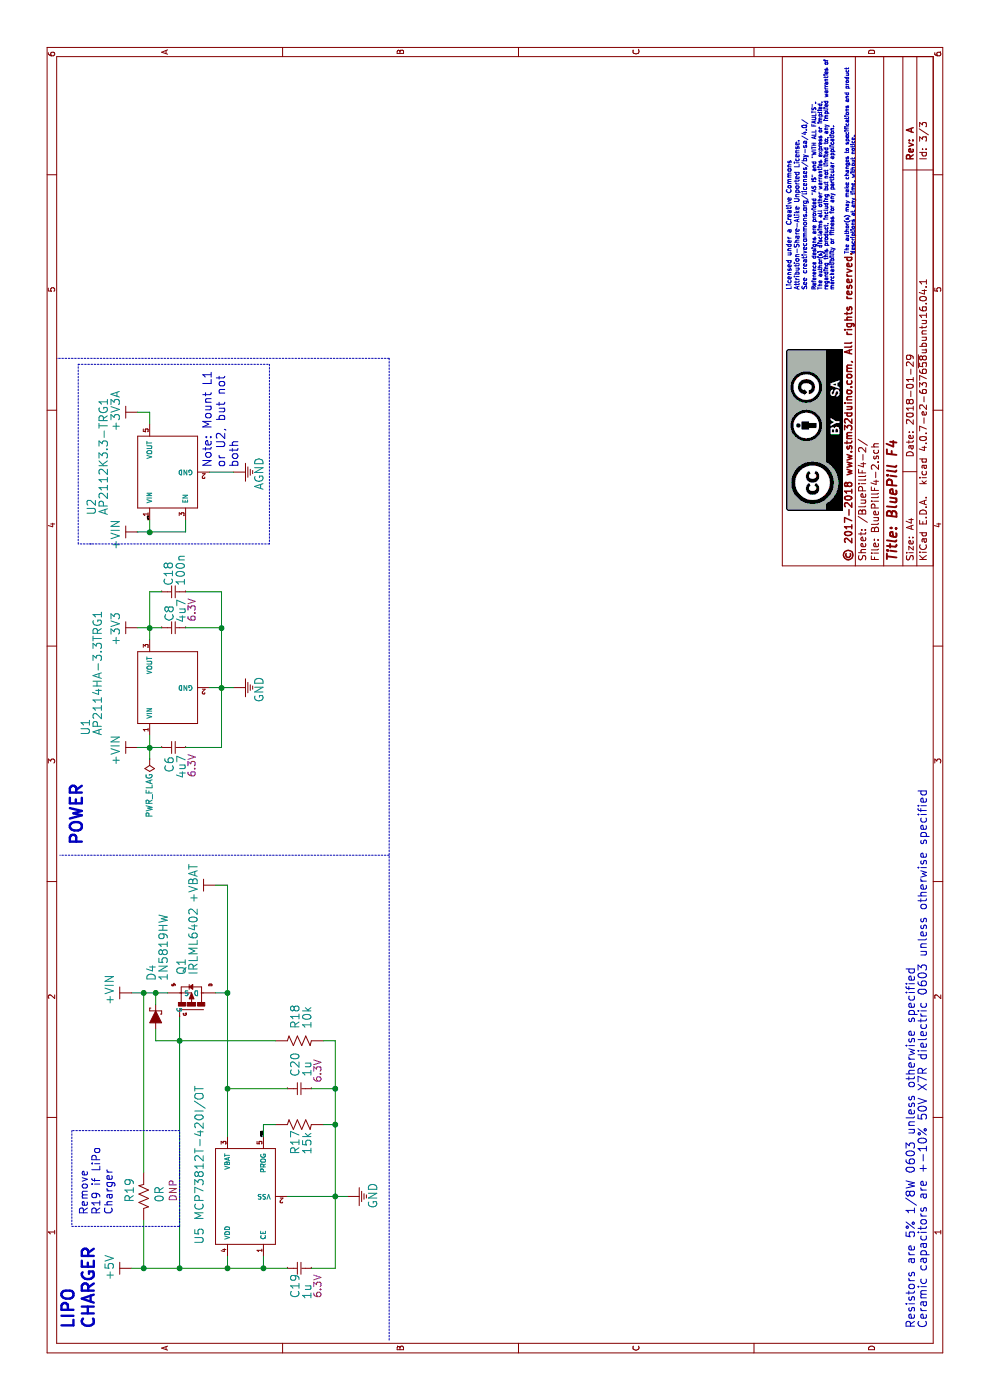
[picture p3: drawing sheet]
EESchema Schematic File Version 4
LIBS:BluePillF4-cache
EELAYER 26 0
EELAYER END
$Descr A4 11693 8268
encoding utf-8
Sheet 3 3
Title "BluePill F4"
Date "2018-01-29"
Rev "A"
Comp "© 2017-2018 www.stm32duino.com, All rights reserved."
Comment1 ""
Comment2 ""
Comment3 ""
Comment4 ""
$EndDescr
Text Notes 9275 6750 0    39   ~ 0
Licensed under a Creative Commons\nAttribution-Share-Alike Unported License.\nSee creativecommons.org/licenses/by-sa/4.0/
Text Notes 9275 6825 0    32   ~ 0
Reference designs are provided "AS IS" and "WITH ALL FAULTS".
Text Notes 9275 6875 0    32   ~ 0
The author(s) disclaims all other warranties express or implied, 
Text Notes 9275 6925 0    32   ~ 0
regarding this product, including but not limited to, any implied warranties of
Text Notes 9275 6975 0    32   ~ 0
merchantibility or fitness for any particular application.
Text Notes 9575 7100 0    32   ~ 0
The author(s) may make changes to specifications and product 
Text Notes 9575 7150 0    32   ~ 0
descriptions at any time, without notice.
$Comp
L BluePillF4:RES_0603 R?
U 1 1
P 1700 1200
AR Path="/5A4D4310/5A4D9DD1" Ref="R?"  Part="1" 
AR Path="/5A4D7C11/5A4D9DD1" Ref="R19"  Part="1" 
F 0 "R19" H 1650 1050 70  0000 L BNN
F 1 "0R" H 1650 1300 70  0000 L BNN
F 2 "BluePillF4 Lib:R0603" H 1690 990 65  0001 L TNN
F 3 "" H 1700 1200 60  0001 C CNN
F 4 "5%" H 1700 1200 60  0001 C CNN "TOL"
F 5 "R0603_510R_5%_125mW" H 1700 1200 60  0001 C CNN "PARTNO"
F 6 "0603" H 1700 1200 60  0001 C CNN "SIZE"
F 7 "125mW" H 1700 1200 60  0001 C CNN "RATE"
F 8 "DNP" H 1750 1450 60  0000 C CNN "DNP"
F 9 "https://www.aliexpress.com/item/300-pcs-lot-SMD-Puce-R-sistance-0603-0R-1R-1-1R-1-2R-1-3R/32832090817.html" H 1700 1200 60  0001 C CNN "AliExpress"
	1    1700 1200
	1    0    0    1   
$EndComp
$Comp
L BluePillF4:1N5819HW D?
U 1 1
P 3200 1300
AR Path="/5A4D4310/5A4DA4E6" Ref="D?"  Part="1" 
AR Path="/5A4D7C11/5A4DA4E6" Ref="D4"  Part="1" 
F 0 "D4" H 3500 1300 70  0000 L BNN
F 1 "1N5819HW" H 3500 1200 70  0000 L BNN
F 2 "BluePillF4 Lib:SOD-123" H 3230 1450 20  0001 C CNN
F 3 "https://www.diodes.com/assets/Datasheets/ds30217.pdf" H 3200 1300 60  0001 C CNN
F 4 "40V" H 3200 1300 60  0001 C CNN "VOLT"
F 5 "1N5819HW" H 3200 1300 60  0001 C CNN "PARTNO"
F 6 "1A" H 3200 1300 60  0001 C CNN "RATE"
F 7 "F" H 3200 1300 60  0001 C CNN "DNP"
F 8 "https://www.aliexpress.com/item/Livraison-gratuite-100-pcs-ss14-sma-1n5819-S4-smd-1A-40-V-do-214ac-Schottky-diode/32841683463.html" H 3200 1300 60  0001 C CNN "AliExpress"
	1    3200 1300
	1    0    0    -1  
$EndComp
$Comp
L BluePillF4:RES_0603 R?
U 1 1
P 3000 2500
AR Path="/5A4D4310/5A4DB01E" Ref="R?"  Part="1" 
AR Path="/5A4D7C11/5A4DB01E" Ref="R18"  Part="1" 
F 0 "R18" V 3000 2600 70  0000 L BNN
F 1 "10k" V 3100 2600 70  0000 L BNN
F 2 "BluePillF4 Lib:R0603" H 2990 2290 65  0001 L TNN
F 3 "" H 3000 2500 60  0001 C CNN
F 4 "5%" H 3000 2500 60  0001 C CNN "TOL"
F 5 "R0603_10k_5%_125mW" H 3000 2500 60  0001 C CNN "PARTNO"
F 6 "0603" H 3000 2500 60  0001 C CNN "SIZE"
F 7 "125mW" H 3000 2500 60  0001 C CNN "RATE"
F 8 "F" H 3000 2500 60  0001 C CNN "DNP"
F 9 "https://www.aliexpress.com/item/Free-shipping-0603-SMD-Resistor-Kit-Assorted-Kit-1ohm-1M-ohm-1-33valuesX-20pcs-660pcs-Sample/32773409942.html" H 3000 2500 60  0001 C CNN "AliExpress"
	1    3000 2500
	0    1    1    0   
$EndComp
$Comp
L BluePillF4:RES_0603 R?
U 1 1
P 2300 2500
AR Path="/5A4D4310/5A4DB032" Ref="R?"  Part="1" 
AR Path="/5A4D7C11/5A4DB032" Ref="R17"  Part="1" 
F 0 "R17" V 2300 2250 70  0000 L BNN
F 1 "15k" V 2400 2250 70  0000 L BNN
F 2 "BluePillF4 Lib:R0603" H 2290 2290 65  0001 L TNN
F 3 "" H 2300 2500 60  0001 C CNN
F 4 "5%" H 2300 2500 60  0001 C CNN "TOL"
F 5 "R0603_15k_5%_125mW" H 2300 2500 60  0001 C CNN "PARTNO"
F 6 "0603" H 2300 2500 60  0001 C CNN "SIZE"
F 7 "125mW" H 2300 2500 60  0001 C CNN "RATE"
F 8 "F" H 2300 2500 60  0001 C CNN "DNP"
F 9 "https://ww.aliexpress.com/store/product/300-pcs-lot-SMD-Puce-R-sistance-0603-13-K-15-K-16-K-18-K/1711463_32831368687.html" H 2300 2500 60  0001 C CNN "AliExpress"
	1    2300 2500
	0    1    1    0   
$EndComp
$Comp
L BluePillF4:CAP_0603 C?
U 1 1
P 1100 2500
AR Path="/5A4D4310/5A4DC5F8" Ref="C?"  Part="1" 
AR Path="/5A4D7C11/5A4DC5F8" Ref="C19"  Part="1" 
F 0 "C19" V 1100 2250 70  0000 L BNN
F 1 "1u" V 1200 2240 70  0000 L BNN
F 2 "BluePillF4 Lib:C0603" H 1090 2290 65  0001 L TNN
F 3 "" H 1100 2500 60  0001 C CNN
F 4 "±10%" H 1100 2500 60  0001 C CNN "TOL"
F 5 "6.3V" V 1250 2350 60  0000 C CNN "VOLT"
F 6 "C0603_1u_X7R_10%_CER_6V3" H 1100 2500 60  0001 C CNN "PARTNO"
F 7 "CER" H 1100 2500 60  0001 C CNN "TYPE"
F 8 "X7R" H 1100 2500 60  0001 C CNN "TC"
F 9 "0603" H 1100 2500 60  0001 C CNN "SIZE"
F 10 "F" H 1100 2500 60  0001 C CNN "DNP"
F 11 "https://www.aliexpress.com/item/0603-SMD-Capacitor-assorted-kit-36values-20pcs-720pcs-1pF-10uF-Samples-Kit-electronic-diy-kit/32817046315.html" H 1100 2500 60  0001 C CNN "AliExpress"
	1    1100 2500
	0    1    1    0   
$EndComp
$Comp
L BluePillF4:CAP_0603 C?
U 1 1
P 2600 2500
AR Path="/5A4D4310/5A4DC654" Ref="C?"  Part="1" 
AR Path="/5A4D7C11/5A4DC654" Ref="C20"  Part="1" 
F 0 "C20" V 2600 2600 70  0000 L BNN
F 1 "1u" V 2700 2600 70  0000 L BNN
F 2 "BluePillF4 Lib:C0603" H 2590 2290 65  0001 L TNN
F 3 "" H 2600 2500 60  0001 C CNN
F 4 "±10%" H 2600 2500 60  0001 C CNN "TOL"
F 5 "6.3V" V 2750 2650 60  0000 C CNN "VOLT"
F 6 "C0603_1u_X7R_10%_CER_6V3" H 2600 2500 60  0001 C CNN "PARTNO"
F 7 "CER" H 2600 2500 60  0001 C CNN "TYPE"
F 8 "X7R" H 2600 2500 60  0001 C CNN "TC"
F 9 "0603" H 2600 2500 60  0001 C CNN "SIZE"
F 10 "F" H 2600 2500 60  0001 C CNN "DNP"
F 11 "https://www.aliexpress.com/item/0603-SMD-Capacitor-assorted-kit-36values-20pcs-720pcs-1pF-10uF-Samples-Kit-electronic-diy-kit/32817046315.html" H 2600 2500 60  0001 C CNN "AliExpress"
	1    2600 2500
	0    1    1    0   
$EndComp
$Comp
L BluePillF4-rescue:MCP73812T-420I_OT U5
U 1 1
P 1700 2100
AR Path="/5A4DC6E1" Ref="U5"  Part="1" 
AR Path="/5A4D7C11/5A4DC6E1" Ref="U5"  Part="1" 
F 0 "U5" H 1300 2500 70  0000 L BNN
F 1 "MCP73812T-420I/OT" H 1500 2500 70  0000 L BNN
F 2 "BluePillF4 Lib:SOT23-5" H 1730 2250 20  0001 C CNN
F 3 "http://ww1.microchip.com/downloads/en/DeviceDoc/22036b.pdf" H 1700 2100 65  0001 C CNN
F 4 "F" H 1700 2100 60  0001 C CNN "DNP"
	1    1700 2100
	1    0    0    -1  
$EndComp
$Comp
L BluePillF4:+VIN #SUPPLY047
U 1 1
P 3400 1100
F 0 "#SUPPLY047" H 3400 1100 45  0001 L BNN
F 1 "+VIN" H 3300 1250 70  0000 L BNN
F 2 "" H 3400 1100 65  0001 C CNN
F 3 "" H 3400 1100 65  0001 C CNN
	1    3400 1100
	1    0    0    -1  
$EndComp
$Comp
L BluePillF4:+5V #SUPPLY048
U 1 1
P 1100 1100
F 0 "#SUPPLY048" H 1100 1100 45  0001 L BNN
F 1 "+5V" H 1000 1250 70  0000 L BNN
F 2 "" H 1100 1100 60  0001 C CNN
F 3 "" H 1100 1100 60  0001 C CNN
	1    1100 1100
	1    0    0    -1  
$EndComp
$Comp
L BluePillF4:GND #SUPPLY049
U 1 1
P 1700 2900
F 0 "#SUPPLY049" H 1700 2900 45  0001 L BNN
F 1 "GND" H 1600 2650 70  0000 L BNN
F 2 "" H 1700 2900 60  0001 C CNN
F 3 "" H 1700 2900 60  0001 C CNN
	1    1700 2900
	1    0    0    -1  
$EndComp
$Comp
L BluePillF4:IRLML6402 Q1
U 1 1
P 3400 1600
F 0 "Q1" H 3550 1650 70  0000 L BNN
F 1 "IRLML6402" H 3550 1550 70  0000 L BNN
F 2 "BluePillF4 Lib:SOT323" H 3430 1750 20  0001 C CNN
F 3 "https://www.infineon.com/dgdl/irlml6402.pdf?fileId=5546d462533600a401535668c9822638" H 3400 1600 32  0001 C CNN
F 4 "F" H 3400 1600 60  0001 C CNN "DNP"
F 5 "https://www.aliexpress.com/item/Livraison-gratuite-20-PCS-IRLML6402-IRLML6402TRPBF-SOT-23-La-nouvelle-qualit-est-tr-s-bon-travail/32847160898.html" H 3400 1600 60  0001 C CNN "AliExpress"
	1    3400 1600
	1    0    0    -1  
$EndComp
Text Notes 600  800  0    100  ~ 20
LIPO\nCHARGER
Text Label 2200 2200 0    10   ~ 2
PROG
Text Notes 600  7650 0    70   ~ 0
Resistors are 5% 1/8W 0603 unless otherwise specified
Text Notes 600  7750 0    70   ~ 0
Ceramic capacitors are +-10% 50V X7R dielectric 0603 unless otherwise specified
$Comp
L BluePillF4:+VBAT #SUPPLY050
U 1 1
P 4300 1800
F 0 "#SUPPLY050" H 4300 1800 45  0001 L BNN
F 1 "+VBAT" H 4150 1950 70  0000 L BNN
F 2 "" H 4300 1800 65  0001 C CNN
F 3 "" H 4300 1800 65  0001 C CNN
	1    4300 1800
	1    0    0    -1  
$EndComp
Text Notes 1550 950  0    65   ~ 0
Remove\nR19 if LiPo\nCharger
Text Notes 4640 700  0    100  ~ 20
POWER
Text Notes 7790 2000 0    70   ~ 0
Note: Mount L1\nor U2, but not\nboth
$Comp
L BluePillF4:CAP_0603 C?
U 1 1
P 5450 1450
AR Path="/5A4D4310/5A6DFFB9" Ref="C?"  Part="1" 
AR Path="/5A4D7C11/5A6DFFB9" Ref="C6"  Part="1" 
F 0 "C6" V 5450 1240 70  0000 L BNN
F 1 "4u7" V 5550 1190 70  0000 L BNN
F 2 "BluePillF4 Lib:C0603" H 5440 1240 65  0001 L TNN
F 3 "" H 5450 1450 60  0001 C CNN
F 4 "±10%" H 5450 1450 60  0001 C CNN "TOL"
F 5 "6.3V" V 5600 1300 60  0000 C CNN "VOLT"
F 6 "C0603_4u7_X7R_10%_CER_6V3" H 5450 1450 60  0001 C CNN "PARTNO"
F 7 "CER" H 5450 1450 60  0001 C CNN "TYPE"
F 8 "X7R" H 5450 1450 60  0001 C CNN "TC"
F 9 "0603" H 5450 1450 60  0001 C CNN "SIZE"
F 10 "F" H 5450 1450 60  0001 C CNN "DNP"
F 11 "https://www.aliexpress.com/item/0603-SMD-Capacitor-assorted-kit-36values-20pcs-720pcs-1pF-10uF-Samples-Kit-electronic-diy-kit/32817046315.html" H 5450 1450 60  0001 C CNN "AliExpress"
	1    5450 1450
	0    1    1    0   
$EndComp
$Comp
L BluePillF4:CAP_0603 C?
U 1 1
P 6450 1450
AR Path="/5A4D4310/5A6DFFC7" Ref="C?"  Part="1" 
AR Path="/5A4D7C11/5A6DFFC7" Ref="C8"  Part="1" 
F 0 "C8" V 6450 1260 70  0000 L BNN
F 1 "4u7" V 6550 1210 70  0000 L BNN
F 2 "BluePillF4 Lib:C0603" H 6440 1240 65  0001 L TNN
F 3 "" H 6450 1450 60  0001 C CNN
F 4 "±10%" H 6450 1450 60  0001 C CNN "TOL"
F 5 "6.3V" V 6600 1300 60  0000 C CNN "VOLT"
F 6 "C0603_4u7_X7R_10%_CER_6V3" H 6450 1450 60  0001 C CNN "PARTNO"
F 7 "CER" H 6450 1450 60  0001 C CNN "TYPE"
F 8 "X7R" H 6450 1450 60  0001 C CNN "TC"
F 9 "0603" H 6450 1450 60  0001 C CNN "SIZE"
F 10 "F" H 6450 1450 60  0001 C CNN "DNP"
F 11 "https://www.aliexpress.com/item/0603-SMD-Capacitor-assorted-kit-36values-20pcs-720pcs-1pF-10uF-Samples-Kit-electronic-diy-kit/32817046315.html" H 6450 1450 60  0001 C CNN "AliExpress"
	1    6450 1450
	0    -1   1    0   
$EndComp
$Comp
L BluePillF4:GND #SUPPLY?
U 1 1
P 5950 1950
AR Path="/5A4D4310/5A6DFFCE" Ref="#SUPPLY?"  Part="1" 
AR Path="/5A4D7C11/5A6DFFCE" Ref="#SUPPLY051"  Part="1" 
F 0 "#SUPPLY051" H 5950 1700 70  0001 R BNN
F 1 "GND" H 6040 1700 70  0000 R BNN
F 2 "" H 5950 1950 60  0001 C CNN
F 3 "" H 5950 1950 60  0001 C CNN
	1    5950 1950
	1    0    0    -1  
$EndComp
$Comp
L BluePillF4:+3V3 #SUPPLY?
U 1 1
P 6450 1150
AR Path="/5A4D4310/5A6DFFD4" Ref="#SUPPLY?"  Part="1" 
AR Path="/5A4D7C11/5A6DFFD4" Ref="#SUPPLY052"  Part="1" 
F 0 "#SUPPLY052" H 6450 1300 70  0001 L BNN
F 1 "+3V3" H 6300 1300 70  0000 L BNN
F 2 "" H 6450 1150 60  0001 C CNN
F 3 "" H 6450 1150 60  0001 C CNN
	1    6450 1150
	1    0    0    -1  
$EndComp
$Comp
L BluePillF4:+3V3A #SUPPLY?
U 1 1
P 8250 1150
AR Path="/5A4D4310/5A6DFFDA" Ref="#SUPPLY?"  Part="1" 
AR Path="/5A4D7C11/5A6DFFDA" Ref="#SUPPLY053"  Part="1" 
F 0 "#SUPPLY053" H 8250 1300 70  0001 L BNN
F 1 "+3V3A" H 8090 1300 70  0000 L BNN
F 2 "" H 8250 1150 60  0001 C CNN
F 3 "" H 8250 1150 60  0001 C CNN
	1    8250 1150
	1    0    0    -1  
$EndComp
$Comp
L BluePillF4:AP2114HA-3.3TRG1 U?
U 1 1
P 5950 1450
AR Path="/5A4D4310/5A6DFFE5" Ref="U?"  Part="1" 
AR Path="/5A4D7C11/5A6DFFE5" Ref="U1"  Part="1" 
F 0 "U1" H 5550 2150 70  0000 L BNN
F 1 "AP2114HA-3.3TRG1" H 5550 2050 70  0000 L BNN
F 2 "BluePillF4 Lib:SOT223" H 5940 1240 65  0001 L TNN
F 3 "https://www.diodes.com/assets/Datasheets/AP2114.pdf" H 5950 1450 60  0001 C CNN
F 4 "3.3V" H 5950 1450 60  0001 C CNN "VOLT"
F 5 "AP2114HA3.3-TRG1" H 5950 1450 60  0001 C CNN "PARTNO"
F 6 "1A" H 5950 1450 60  0001 C CNN "RATE"
F 7 "1.7mm" H 5950 1450 60  0001 C CNN "HEIGHT"
F 8 "F" H 5950 1450 60  0001 C CNN "DNP"
F 9 "https://www.ebay.com/itm/5PCS-AP2114HA-3-3TRG1-IC-REG-LDO-3-3V-1A-SOT223-2114-AP2114/192198254101?hash=item2cbfe89e15:g:ilIAAOSwurZZKGGk" H 5950 1450 60  0001 C CNN "AliExpress"
	1    5950 1450
	1    0    0    -1  
$EndComp
$Comp
L BluePillF4:AP2112K3.3-TRG1 U?
U 1 1
P 7750 1450
AR Path="/5A4D4310/5A6DFFF1" Ref="U?"  Part="1" 
AR Path="/5A4D7C11/5A6DFFF1" Ref="U2"  Part="1" 
F 0 "U2" H 7390 2100 70  0000 L BNN
F 1 "AP2112K3.3-TRG1" H 7390 2000 70  0000 L BNN
F 2 "BluePillF4 Lib:SOT23-5" H 7740 1240 65  0001 L TNN
F 3 "https://www.diodes.com/assets/Datasheets/AP2112.pdf" H 7750 1450 60  0001 C CNN
F 4 "3.3V" H 7750 1450 60  0001 C CNN "VOLT"
F 5 "AP2112K3.3-TRG1" H 7750 1450 60  0001 C CNN "PARTNO"
F 6 "1A" H 7750 1450 60  0001 C CNN "RATE"
F 7 "1.3mm" H 7750 1450 60  0001 C CNN "HEIGHT"
F 8 "F" H 7750 1450 60  0001 C CNN "DNP"
F 9 "https://www.aliexpress.com/item/Free-Shipping-20PCS-AP2112K-3-3TRG1-IC-REG-LDO-3-3V-0-6A-SOT25-2112-AP2112/32669188125.html" H 7750 1450 60  0001 C CNN "AliExpress"
	1    7750 1450
	1    0    0    -1  
$EndComp
$Comp
L BluePillF4:CAP_0603 C?
U 1 1
P 6750 1450
AR Path="/5A4D4310/5A6E0015" Ref="C?"  Part="1" 
AR Path="/5A4D7C11/5A6E0015" Ref="C18"  Part="1" 
F 0 "C18" V 6825 1500 70  0000 L BNN
F 1 "100n" V 6725 1500 70  0000 L BNN
F 2 "BluePillF4 Lib:C0603" H 6740 1240 65  0001 L TNN
F 3 "" H 6750 1450 60  0001 C CNN
F 4 "±10%" H 6750 1450 60  0001 C CNN "TOL"
F 5 "50V" H 6750 1450 60  0001 C CNN "VOLT"
F 6 "C0603_100n_X7R_10%_CER_50V" H 6750 1450 60  0001 C CNN "PARTNO"
F 7 "CER" H 6750 1450 60  0001 C CNN "TYPE"
F 8 "X7R" H 6750 1450 60  0001 C CNN "TC"
F 9 "0603" H 6750 1450 60  0001 C CNN "SIZE"
F 10 "F" H 6750 1450 60  0001 C CNN "DNP"
F 11 "https://www.aliexpress.com/item/0603-SMD-Capacitor-assorted-kit-36values-20pcs-720pcs-1pF-10uF-Samples-Kit-electronic-diy-kit/32817046315.html" H 6750 1450 60  0001 C CNN "AliExpress"
	1    6750 1450
	0    1    -1   0   
$EndComp
$Comp
L BluePillF4:+VIN #SUPPLY?
U 1 1
P 5450 1150
AR Path="/5A4D4310/5A6E001F" Ref="#SUPPLY?"  Part="1" 
AR Path="/5A4D7C11/5A6E001F" Ref="#SUPPLY054"  Part="1" 
F 0 "#SUPPLY054" H 5450 1150 45  0001 L BNN
F 1 "+VIN" H 5300 1300 70  0000 L BNN
F 2 "" H 5450 1150 65  0001 C CNN
F 3 "" H 5450 1150 65  0001 C CNN
	1    5450 1150
	1    0    0    -1  
$EndComp
$Comp
L BluePillF4:+VIN #SUPPLY?
U 1 1
P 7250 1150
AR Path="/5A4D4310/5A6E0025" Ref="#SUPPLY?"  Part="1" 
AR Path="/5A4D7C11/5A6E0025" Ref="#SUPPLY055"  Part="1" 
F 0 "#SUPPLY055" H 7250 1150 45  0001 L BNN
F 1 "+VIN" H 7100 1300 70  0000 L BNN
F 2 "" H 7250 1150 65  0001 C CNN
F 3 "" H 7250 1150 65  0001 C CNN
	1    7250 1150
	1    0    0    -1  
$EndComp
$Comp
L power:PWR_FLAG #FLG056
U 1 1
P 5350 1250
F 0 "#FLG056" H 5350 1325 50  0001 C CNN
F 1 "PWR_FLAG" V 5350 1550 50  0000 C CNN
F 2 "" H 5350 1250 50  0001 C CNN
F 3 "" H 5350 1250 50  0001 C CNN
	1    5350 1250
	0    -1   -1   0   
$EndComp
Text Label 7350 1250 0    10   ~ 0
+VIN
$Comp
L BluePillF4:AGND #SUPPLY?
U 1 1
P 7750 1950
AR Path="/5A4D4310/5A6E0034" Ref="#SUPPLY?"  Part="1" 
AR Path="/5A4D7C11/5A6E0034" Ref="#SUPPLY057"  Part="1" 
F 0 "#SUPPLY057" H 7750 1950 45  0001 L BNN
F 1 "AGND" H 7600 1700 70  0000 L BNN
F 2 "" H 7750 1950 60  0001 C CNN
F 3 "" H 7750 1950 60  0001 C CNN
	1    7750 1950
	1    0    0    -1  
$EndComp
Wire Wire Line
	2200 2200 2300 2200
Wire Wire Line
	2300 2200 2300 2300
Wire Wire Line
	2200 1900 2600 1900
Wire Wire Line
	1100 2800 1700 2800
Wire Wire Line
	2300 2700 2300 2800
Connection ~ 2300 2800
Wire Wire Line
	1700 2400 1700 2800
Connection ~ 1700 2800
Wire Wire Line
	1100 2800 1100 2600
Wire Wire Line
	1100 1100 1100 1200
Wire Wire Line
	1100 2200 1200 2200
Wire Wire Line
	2600 1900 2600 2400
Wire Wire Line
	2600 2800 2600 2600
Wire Wire Line
	3000 2800 3000 2700
Connection ~ 2600 2800
Wire Wire Line
	1200 1900 1100 1900
Connection ~ 1100 2200
Wire Wire Line
	1100 1500 3000 1500
Wire Wire Line
	3000 1300 3000 1500
Connection ~ 1100 1900
Wire Wire Line
	1500 1200 1100 1200
Connection ~ 1100 1500
Connection ~ 1100 1200
Connection ~ 3000 1500
Wire Wire Line
	3400 1900 3400 1800
Connection ~ 2600 1900
Connection ~ 3400 1900
Wire Wire Line
	3100 1300 3000 1300
Wire Wire Line
	3400 1300 3300 1300
Wire Wire Line
	3400 1100 3400 1200
Connection ~ 3400 1300
Connection ~ 3400 1200
Wire Wire Line
	1900 1200 3400 1200
Wire Wire Line
	4300 1900 4300 1800
Wire Notes Line
	500  3250 8700 3250
Wire Notes Line
	4550 3250 4550 500 
Wire Notes Line
	1450 600  1450 1500
Wire Notes Line
	1450 1500 2250 1500
Wire Notes Line
	2250 1500 2250 600 
Wire Notes Line
	2250 600  1450 600 
Wire Wire Line
	6450 1150 6450 1250
Connection ~ 6450 1250
Wire Wire Line
	8150 1250 8250 1250
Wire Wire Line
	8250 1250 8250 1150
Wire Wire Line
	5350 1250 5450 1250
Wire Wire Line
	5450 1150 5450 1250
Connection ~ 5450 1250
Wire Wire Line
	5450 1550 5450 1850
Wire Wire Line
	5450 1850 5950 1850
Wire Wire Line
	5950 1750 5950 1850
Wire Wire Line
	6450 1850 6450 1550
Connection ~ 5950 1850
Wire Wire Line
	7750 1750 7750 1950
Wire Notes Line
	8650 655  8650 2250
Wire Notes Line
	8650 2250 7150 2250
Wire Wire Line
	7250 1250 7350 1250
Connection ~ 7250 1250
Wire Wire Line
	6350 1250 6450 1250
Wire Notes Line
	7150 655  8650 655 
Wire Wire Line
	6750 1250 6750 1350
Wire Wire Line
	6750 1850 6750 1550
Connection ~ 6450 1850
Wire Wire Line
	7250 1145 7250 1250
Wire Wire Line
	7250 1550 7350 1550
Wire Notes Line
	8700 3250 8700 475 
Wire Wire Line
	2300 2800 2600 2800
Wire Wire Line
	1700 2800 2300 2800
Wire Wire Line
	1700 2800 1700 2900
Wire Wire Line
	2600 2800 3000 2800
Wire Wire Line
	1100 2200 1100 2400
Wire Wire Line
	1100 1900 1100 2200
Wire Wire Line
	1100 1500 1100 1900
Wire Wire Line
	1100 1200 1100 1500
Wire Wire Line
	3000 1500 3200 1500
Wire Wire Line
	3000 1500 3000 2300
Wire Wire Line
	2600 1900 3400 1900
Wire Wire Line
	3400 1900 4300 1900
Wire Wire Line
	3400 1300 3400 1400
Wire Wire Line
	3400 1200 3400 1300
Wire Wire Line
	6450 1250 6450 1350
Wire Wire Line
	6450 1250 6750 1250
Wire Wire Line
	5450 1250 5550 1250
Wire Wire Line
	5450 1250 5450 1350
Wire Wire Line
	5950 1850 6450 1850
Wire Wire Line
	5950 1850 5950 1950
Wire Wire Line
	7250 1250 7250 1550
Wire Wire Line
	6450 1850 6750 1850
Wire Notes Line
	7150 655  7150 2250
$EndSCHEMATC
